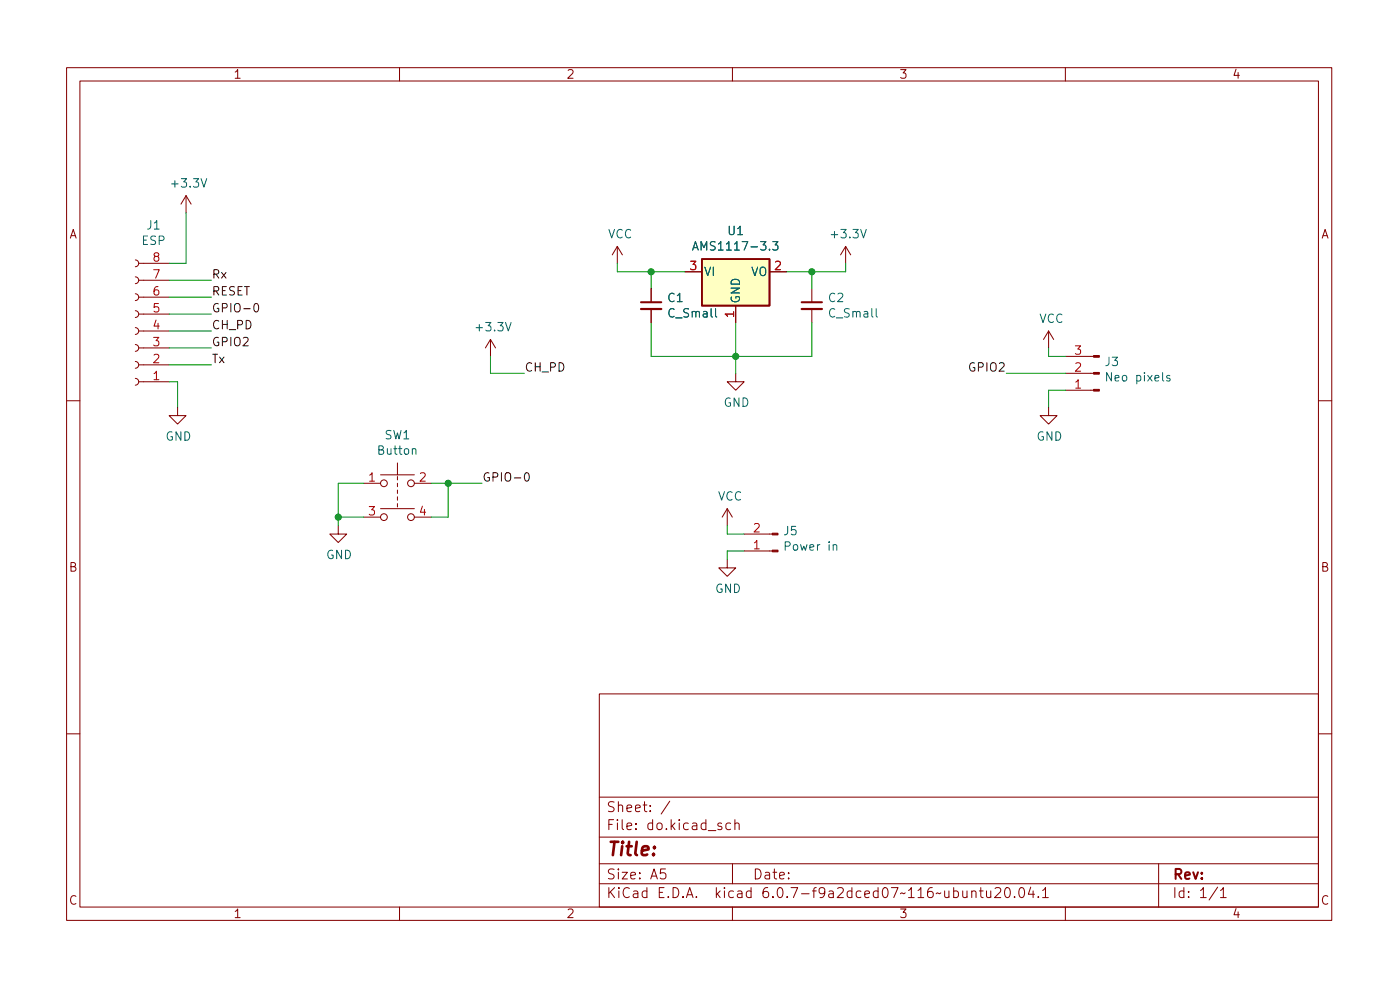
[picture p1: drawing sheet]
(kicad_sch (version 20211123) (generator eeschema)

 (paper "A5")

 (lib_symbols
  (symbol "Connector:Conn_01x02_Male" (pin_names (offset 1.016) hide) (in_bom yes) (on_board yes)
   (property "Reference" "J" (id 0) (at 0 2.54 0) (effects (font (size 1.27 1.27))))
   (property "Value" "Conn_01x02_Male" (id 1) (at 0 -5.08 0) (effects (font (size 1.27 1.27))))
   (property "Footprint" "" (id 2) (at 0 0 0) (effects (font (size 1.27 1.27)) hide))
   (property "Datasheet" "~" (id 3) (at 0 0 0) (effects (font (size 1.27 1.27)) hide))
   (symbol "Conn_01x02_Male_1_1"
    (polyline (pts (xy 1.27 -2.54) (xy 0.8636 -2.54)) (stroke (width 0.1524) (type default) (color 0 0 0 0)) (fill (type none)))
    (polyline (pts (xy 1.27 0) (xy 0.8636 0)) (stroke (width 0.1524) (type default) (color 0 0 0 0)) (fill (type none)))
    (rectangle (start 0.8636 -2.413) (end 0 -2.667) (stroke (width 0.1524) (type default) (color 0 0 0 0)) (fill (type outline)))
    (rectangle (start 0.8636 0.127) (end 0 -0.127) (stroke (width 0.1524) (type default) (color 0 0 0 0)) (fill (type outline)))
    (pin passive line (at 5.08 0 180) (length 3.81) (name "Pin_1" (effects (font (size 1.27 1.27)))) (number "1" (effects (font (size 1.27 1.27)))))
    (pin passive line (at 5.08 -2.54 180) (length 3.81) (name "Pin_2" (effects (font (size 1.27 1.27)))) (number "2" (effects (font (size 1.27 1.27)))))))
  (symbol "Connector:Conn_01x03_Male" (pin_names (offset 1.016) hide) (in_bom yes) (on_board yes)
   (property "Reference" "J" (id 0) (at 0 5.08 0) (effects (font (size 1.27 1.27))))
   (property "Value" "Conn_01x03_Male" (id 1) (at 0 -5.08 0) (effects (font (size 1.27 1.27))))
   (property "Footprint" "" (id 2) (at 0 0 0) (effects (font (size 1.27 1.27)) hide))
   (property "Datasheet" "~" (id 3) (at 0 0 0) (effects (font (size 1.27 1.27)) hide))
   (symbol "Conn_01x03_Male_1_1"
    (polyline (pts (xy 1.27 -2.54) (xy 0.8636 -2.54)) (stroke (width 0.1524) (type default) (color 0 0 0 0)) (fill (type none)))
    (polyline (pts (xy 1.27 0) (xy 0.8636 0)) (stroke (width 0.1524) (type default) (color 0 0 0 0)) (fill (type none)))
    (polyline (pts (xy 1.27 2.54) (xy 0.8636 2.54)) (stroke (width 0.1524) (type default) (color 0 0 0 0)) (fill (type none)))
    (rectangle (start 0.8636 -2.413) (end 0 -2.667) (stroke (width 0.1524) (type default) (color 0 0 0 0)) (fill (type outline)))
    (rectangle (start 0.8636 0.127) (end 0 -0.127) (stroke (width 0.1524) (type default) (color 0 0 0 0)) (fill (type outline)))
    (rectangle (start 0.8636 2.667) (end 0 2.413) (stroke (width 0.1524) (type default) (color 0 0 0 0)) (fill (type outline)))
    (pin passive line (at 5.08 2.54 180) (length 3.81) (name "Pin_1" (effects (font (size 1.27 1.27)))) (number "1" (effects (font (size 1.27 1.27)))))
    (pin passive line (at 5.08 0 180) (length 3.81) (name "Pin_2" (effects (font (size 1.27 1.27)))) (number "2" (effects (font (size 1.27 1.27)))))
    (pin passive line (at 5.08 -2.54 180) (length 3.81) (name "Pin_3" (effects (font (size 1.27 1.27)))) (number "3" (effects (font (size 1.27 1.27)))))))
  (symbol "Connector:Conn_01x08_Female" (pin_names (offset 1.016) hide) (in_bom yes) (on_board yes)
   (property "Reference" "J" (id 0) (at 0 10.16 0) (effects (font (size 1.27 1.27))))
   (property "Value" "Conn_01x08_Female" (id 1) (at 0 -12.7 0) (effects (font (size 1.27 1.27))))
   (property "Footprint" "" (id 2) (at 0 0 0) (effects (font (size 1.27 1.27)) hide))
   (property "Datasheet" "~" (id 3) (at 0 0 0) (effects (font (size 1.27 1.27)) hide))
   (symbol "Conn_01x08_Female_1_1"
    (arc (start 0 -9.652) (mid -0.508 -10.16) (end 0 -10.668) (stroke (width 0.1524) (type default) (color 0 0 0 0)) (fill (type none)))
    (arc (start 0 -7.112) (mid -0.508 -7.62) (end 0 -8.128) (stroke (width 0.1524) (type default) (color 0 0 0 0)) (fill (type none)))
    (arc (start 0 -4.572) (mid -0.508 -5.08) (end 0 -5.588) (stroke (width 0.1524) (type default) (color 0 0 0 0)) (fill (type none)))
    (arc (start 0 -2.032) (mid -0.508 -2.54) (end 0 -3.048) (stroke (width 0.1524) (type default) (color 0 0 0 0)) (fill (type none)))
    (polyline (pts (xy -1.27 -10.16) (xy -0.508 -10.16)) (stroke (width 0.1524) (type default) (color 0 0 0 0)) (fill (type none)))
    (polyline (pts (xy -1.27 -7.62) (xy -0.508 -7.62)) (stroke (width 0.1524) (type default) (color 0 0 0 0)) (fill (type none)))
    (polyline (pts (xy -1.27 -5.08) (xy -0.508 -5.08)) (stroke (width 0.1524) (type default) (color 0 0 0 0)) (fill (type none)))
    (polyline (pts (xy -1.27 -2.54) (xy -0.508 -2.54)) (stroke (width 0.1524) (type default) (color 0 0 0 0)) (fill (type none)))
    (polyline (pts (xy -1.27 0) (xy -0.508 0)) (stroke (width 0.1524) (type default) (color 0 0 0 0)) (fill (type none)))
    (polyline (pts (xy -1.27 2.54) (xy -0.508 2.54)) (stroke (width 0.1524) (type default) (color 0 0 0 0)) (fill (type none)))
    (polyline (pts (xy -1.27 5.08) (xy -0.508 5.08)) (stroke (width 0.1524) (type default) (color 0 0 0 0)) (fill (type none)))
    (polyline (pts (xy -1.27 7.62) (xy -0.508 7.62)) (stroke (width 0.1524) (type default) (color 0 0 0 0)) (fill (type none)))
    (arc (start 0 0.508) (mid -0.508 0) (end 0 -0.508) (stroke (width 0.1524) (type default) (color 0 0 0 0)) (fill (type none)))
    (arc (start 0 3.048) (mid -0.508 2.54) (end 0 2.032) (stroke (width 0.1524) (type default) (color 0 0 0 0)) (fill (type none)))
    (arc (start 0 5.588) (mid -0.508 5.08) (end 0 4.572) (stroke (width 0.1524) (type default) (color 0 0 0 0)) (fill (type none)))
    (arc (start 0 8.128) (mid -0.508 7.62) (end 0 7.112) (stroke (width 0.1524) (type default) (color 0 0 0 0)) (fill (type none)))
    (pin passive line (at -5.08 7.62 0) (length 3.81) (name "Pin_1" (effects (font (size 1.27 1.27)))) (number "1" (effects (font (size 1.27 1.27)))))
    (pin passive line (at -5.08 5.08 0) (length 3.81) (name "Pin_2" (effects (font (size 1.27 1.27)))) (number "2" (effects (font (size 1.27 1.27)))))
    (pin passive line (at -5.08 2.54 0) (length 3.81) (name "Pin_3" (effects (font (size 1.27 1.27)))) (number "3" (effects (font (size 1.27 1.27)))))
    (pin passive line (at -5.08 0 0) (length 3.81) (name "Pin_4" (effects (font (size 1.27 1.27)))) (number "4" (effects (font (size 1.27 1.27)))))
    (pin passive line (at -5.08 -2.54 0) (length 3.81) (name "Pin_5" (effects (font (size 1.27 1.27)))) (number "5" (effects (font (size 1.27 1.27)))))
    (pin passive line (at -5.08 -5.08 0) (length 3.81) (name "Pin_6" (effects (font (size 1.27 1.27)))) (number "6" (effects (font (size 1.27 1.27)))))
    (pin passive line (at -5.08 -7.62 0) (length 3.81) (name "Pin_7" (effects (font (size 1.27 1.27)))) (number "7" (effects (font (size 1.27 1.27)))))
    (pin passive line (at -5.08 -10.16 0) (length 3.81) (name "Pin_8" (effects (font (size 1.27 1.27)))) (number "8" (effects (font (size 1.27 1.27)))))))
  (symbol "Device:C_Small" (pin_numbers hide) (pin_names (offset 0.254) hide) (in_bom yes) (on_board yes)
   (property "Reference" "C" (id 0) (at 0.254 1.778 0) (effects (font (size 1.27 1.27)) (justify left)))
   (property "Value" "C_Small" (id 1) (at 0.254 -2.032 0) (effects (font (size 1.27 1.27)) (justify left)))
   (property "Footprint" "" (id 2) (at 0 0 0) (effects (font (size 1.27 1.27)) hide))
   (property "Datasheet" "~" (id 3) (at 0 0 0) (effects (font (size 1.27 1.27)) hide))
   (symbol "C_Small_0_1"
    (polyline (pts (xy -1.524 -0.508) (xy 1.524 -0.508)) (stroke (width 0.3302) (type default) (color 0 0 0 0)) (fill (type none)))
    (polyline (pts (xy -1.524 0.508) (xy 1.524 0.508)) (stroke (width 0.3048) (type default) (color 0 0 0 0)) (fill (type none))))
   (symbol "C_Small_1_1"
    (pin passive line (at 0 2.54 270) (length 2.032) (name "~" (effects (font (size 1.27 1.27)))) (number "1" (effects (font (size 1.27 1.27)))))
    (pin passive line (at 0 -2.54 90) (length 2.032) (name "~" (effects (font (size 1.27 1.27)))) (number "2" (effects (font (size 1.27 1.27)))))))
  (symbol "Regulator_Linear:AMS1117-3.3" (pin_names (offset 0.254)) (in_bom yes) (on_board yes)
   (property "Reference" "U" (id 0) (at -3.81 3.175 0) (effects (font (size 1.27 1.27))))
   (property "Value" "AMS1117-3.3" (id 1) (at 0 3.175 0) (effects (font (size 1.27 1.27)) (justify left)))
   (property "Footprint" "Package_TO_SOT_SMD:SOT-223-3_TabPin2" (id 2) (at 0 5.08 0) (effects (font (size 1.27 1.27)) hide))
   (property "Datasheet" "http://www.advanced-monolithic.com/pdf/ds1117.pdf" (id 3) (at 2.54 -6.35 0) (effects (font (size 1.27 1.27)) hide))
   (symbol "AMS1117-3.3_0_1"
    (rectangle (start -5.08 -5.08) (end 5.08 1.905) (stroke (width 0.254) (type default) (color 0 0 0 0)) (fill (type background))))
   (symbol "AMS1117-3.3_1_1"
    (pin power_in line (at 0 -7.62 90) (length 2.54) (name "GND" (effects (font (size 1.27 1.27)))) (number "1" (effects (font (size 1.27 1.27)))))
    (pin power_out line (at 7.62 0 180) (length 2.54) (name "VO" (effects (font (size 1.27 1.27)))) (number "2" (effects (font (size 1.27 1.27)))))
    (pin power_in line (at -7.62 0 0) (length 2.54) (name "VI" (effects (font (size 1.27 1.27)))) (number "3" (effects (font (size 1.27 1.27)))))))
  (symbol "Switch:SW_Push_Dual" (pin_names (offset 1.016) hide) (in_bom yes) (on_board yes)
   (property "Reference" "SW" (id 0) (at 1.27 2.54 0) (effects (font (size 1.27 1.27)) (justify left)))
   (property "Value" "SW_Push_Dual" (id 1) (at 0 -6.858 0) (effects (font (size 1.27 1.27))))
   (property "Footprint" "" (id 2) (at 0 5.08 0) (effects (font (size 1.27 1.27)) hide))
   (property "Datasheet" "~" (id 3) (at 0 5.08 0) (effects (font (size 1.27 1.27)) hide))
   (symbol "SW_Push_Dual_0_1"
    (circle (center -2.032 -5.08) (radius 0.508) (stroke (width 0) (type default) (color 0 0 0 0)) (fill (type none)))
    (circle (center -2.032 0) (radius 0.508) (stroke (width 0) (type default) (color 0 0 0 0)) (fill (type none)))
    (polyline (pts (xy 0 -3.048) (xy 0 -3.556)) (stroke (width 0) (type default) (color 0 0 0 0)) (fill (type none)))
    (polyline (pts (xy 0 -2.032) (xy 0 -2.54)) (stroke (width 0) (type default) (color 0 0 0 0)) (fill (type none)))
    (polyline (pts (xy 0 -1.524) (xy 0 -1.016)) (stroke (width 0) (type default) (color 0 0 0 0)) (fill (type none)))
    (polyline (pts (xy 0 -0.508) (xy 0 0)) (stroke (width 0) (type default) (color 0 0 0 0)) (fill (type none)))
    (polyline (pts (xy 0 0.508) (xy 0 1.016)) (stroke (width 0) (type default) (color 0 0 0 0)) (fill (type none)))
    (polyline (pts (xy 0 1.27) (xy 0 3.048)) (stroke (width 0) (type default) (color 0 0 0 0)) (fill (type none)))
    (polyline (pts (xy 2.54 -3.81) (xy -2.54 -3.81)) (stroke (width 0) (type default) (color 0 0 0 0)) (fill (type none)))
    (polyline (pts (xy 2.54 1.27) (xy -2.54 1.27)) (stroke (width 0) (type default) (color 0 0 0 0)) (fill (type none)))
    (circle (center 2.032 -5.08) (radius 0.508) (stroke (width 0) (type default) (color 0 0 0 0)) (fill (type none)))
    (circle (center 2.032 0) (radius 0.508) (stroke (width 0) (type default) (color 0 0 0 0)) (fill (type none)))
    (pin passive line (at -5.08 0 0) (length 2.54) (name "1" (effects (font (size 1.27 1.27)))) (number "1" (effects (font (size 1.27 1.27)))))
    (pin passive line (at 5.08 0 180) (length 2.54) (name "2" (effects (font (size 1.27 1.27)))) (number "2" (effects (font (size 1.27 1.27)))))
    (pin passive line (at -5.08 -5.08 0) (length 2.54) (name "3" (effects (font (size 1.27 1.27)))) (number "3" (effects (font (size 1.27 1.27)))))
    (pin passive line (at 5.08 -5.08 180) (length 2.54) (name "4" (effects (font (size 1.27 1.27)))) (number "4" (effects (font (size 1.27 1.27)))))))
  (symbol "power:+3.3V" (power) (pin_names (offset 0)) (in_bom yes) (on_board yes)
   (property "Reference" "#PWR" (id 0) (at 0 -3.81 0) (effects (font (size 1.27 1.27)) hide))
   (property "Value" "+3.3V" (id 1) (at 0 3.556 0) (effects (font (size 1.27 1.27))))
   (property "Footprint" "" (id 2) (at 0 0 0) (effects (font (size 1.27 1.27)) hide))
   (property "Datasheet" "" (id 3) (at 0 0 0) (effects (font (size 1.27 1.27)) hide))
   (symbol "+3.3V_0_1"
    (polyline (pts (xy -0.762 1.27) (xy 0 2.54)) (stroke (width 0) (type default) (color 0 0 0 0)) (fill (type none)))
    (polyline (pts (xy 0 0) (xy 0 2.54)) (stroke (width 0) (type default) (color 0 0 0 0)) (fill (type none)))
    (polyline (pts (xy 0 2.54) (xy 0.762 1.27)) (stroke (width 0) (type default) (color 0 0 0 0)) (fill (type none))))
   (symbol "+3.3V_1_1"
    (pin power_in line (at 0 0 90) (length 0) hide (name "+3V3" (effects (font (size 1.27 1.27)))) (number "1" (effects (font (size 1.27 1.27)))))))
  (symbol "power:GND" (power) (pin_names (offset 0)) (in_bom yes) (on_board yes)
   (property "Reference" "#PWR" (id 0) (at 0 -6.35 0) (effects (font (size 1.27 1.27)) hide))
   (property "Value" "GND" (id 1) (at 0 -3.81 0) (effects (font (size 1.27 1.27))))
   (property "Footprint" "" (id 2) (at 0 0 0) (effects (font (size 1.27 1.27)) hide))
   (property "Datasheet" "" (id 3) (at 0 0 0) (effects (font (size 1.27 1.27)) hide))
   (symbol "GND_0_1"
    (polyline (pts (xy 0 0) (xy 0 -1.27) (xy 1.27 -1.27) (xy 0 -2.54) (xy -1.27 -1.27) (xy 0 -1.27)) (stroke (width 0) (type default) (color 0 0 0 0)) (fill (type none))))
   (symbol "GND_1_1"
    (pin power_in line (at 0 0 270) (length 0) hide (name "GND" (effects (font (size 1.27 1.27)))) (number "1" (effects (font (size 1.27 1.27)))))))
  (symbol "power:VCC" (power) (pin_names (offset 0)) (in_bom yes) (on_board yes)
   (property "Reference" "#PWR" (id 0) (at 0 -3.81 0) (effects (font (size 1.27 1.27)) hide))
   (property "Value" "VCC" (id 1) (at 0 3.81 0) (effects (font (size 1.27 1.27))))
   (property "Footprint" "" (id 2) (at 0 0 0) (effects (font (size 1.27 1.27)) hide))
   (property "Datasheet" "" (id 3) (at 0 0 0) (effects (font (size 1.27 1.27)) hide))
   (symbol "VCC_0_1"
    (polyline (pts (xy -0.762 1.27) (xy 0 2.54)) (stroke (width 0) (type default) (color 0 0 0 0)) (fill (type none)))
    (polyline (pts (xy 0 0) (xy 0 2.54)) (stroke (width 0) (type default) (color 0 0 0 0)) (fill (type none)))
    (polyline (pts (xy 0 2.54) (xy 0.762 1.27)) (stroke (width 0) (type default) (color 0 0 0 0)) (fill (type none))))
   (symbol "VCC_1_1"
    (pin power_in line (at 0 0 90) (length 0) hide (name "VCC" (effects (font (size 1.27 1.27)))) (number "1" (effects (font (size 1.27 1.27))))))))

 (junction (at 110.49 53.34) (diameter 0) (color 0 0 0 0))
 (junction (at 121.92 40.64) (diameter 0) (color 0 0 0 0))
 (junction (at 50.8 77.47) (diameter 0) (color 0 0 0 0))
 (junction (at 67.31 72.39) (diameter 0) (color 0 0 0 0))
 (junction (at 97.79 40.64) (diameter 0) (color 0 0 0 0))

 (wire (pts (xy 97.79 40.64) (xy 97.79 43.18)) (stroke (width 0) (type default) (color 0 0 0 0)))
 (wire (pts (xy 25.4 44.45) (xy 31.75 44.45)) (stroke (width 0) (type default) (color 0 0 0 0)))
 (wire (pts (xy 26.67 57.15) (xy 26.67 60.96)) (stroke (width 0) (type default) (color 0 0 0 0)))
 (wire (pts (xy 111.76 80.01) (xy 109.22 80.01)) (stroke (width 0) (type default) (color 0 0 0 0)))
 (wire (pts (xy 110.49 55.88) (xy 110.49 53.34)) (stroke (width 0) (type default) (color 0 0 0 0)))
 (wire (pts (xy 157.48 58.42) (xy 160.02 58.42)) (stroke (width 0) (type default) (color 0 0 0 0)))
 (wire (pts (xy 31.75 52.07) (xy 25.4 52.07)) (stroke (width 0) (type default) (color 0 0 0 0)))
 (wire (pts (xy 64.77 77.47) (xy 67.31 77.47)) (stroke (width 0) (type default) (color 0 0 0 0)))
 (wire (pts (xy 50.8 77.47) (xy 50.8 78.74)) (stroke (width 0) (type default) (color 0 0 0 0)))
 (wire (pts (xy 92.71 40.64) (xy 97.79 40.64)) (stroke (width 0) (type default) (color 0 0 0 0)))
 (wire (pts (xy 97.79 53.34) (xy 110.49 53.34)) (stroke (width 0) (type default) (color 0 0 0 0)))
 (wire (pts (xy 157.48 52.07) (xy 157.48 53.34)) (stroke (width 0) (type default) (color 0 0 0 0)))
 (wire (pts (xy 109.22 83.82) (xy 109.22 82.55)) (stroke (width 0) (type default) (color 0 0 0 0)))
 (wire (pts (xy 73.66 55.88) (xy 78.74 55.88)) (stroke (width 0) (type default) (color 0 0 0 0)))
 (wire (pts (xy 121.92 40.64) (xy 121.92 43.18)) (stroke (width 0) (type default) (color 0 0 0 0)))
 (wire (pts (xy 25.4 49.53) (xy 31.75 49.53)) (stroke (width 0) (type default) (color 0 0 0 0)))
 (wire (pts (xy 157.48 53.34) (xy 160.02 53.34)) (stroke (width 0) (type default) (color 0 0 0 0)))
 (wire (pts (xy 92.71 39.37) (xy 92.71 40.64)) (stroke (width 0) (type default) (color 0 0 0 0)))
 (wire (pts (xy 102.87 40.64) (xy 97.79 40.64)) (stroke (width 0) (type default) (color 0 0 0 0)))
 (wire (pts (xy 72.39 72.39) (xy 67.31 72.39)) (stroke (width 0) (type default) (color 0 0 0 0)))
 (wire (pts (xy 157.48 60.96) (xy 157.48 58.42)) (stroke (width 0) (type default) (color 0 0 0 0)))
 (wire (pts (xy 110.49 53.34) (xy 121.92 53.34)) (stroke (width 0) (type default) (color 0 0 0 0)))
 (wire (pts (xy 67.31 72.39) (xy 64.77 72.39)) (stroke (width 0) (type default) (color 0 0 0 0)))
 (wire (pts (xy 121.92 40.64) (xy 127 40.64)) (stroke (width 0) (type default) (color 0 0 0 0)))
 (wire (pts (xy 31.75 41.91) (xy 25.4 41.91)) (stroke (width 0) (type default) (color 0 0 0 0)))
 (wire (pts (xy 73.66 53.34) (xy 73.66 55.88)) (stroke (width 0) (type default) (color 0 0 0 0)))
 (wire (pts (xy 67.31 77.47) (xy 67.31 72.39)) (stroke (width 0) (type default) (color 0 0 0 0)))
 (wire (pts (xy 121.92 53.34) (xy 121.92 48.26)) (stroke (width 0) (type default) (color 0 0 0 0)))
 (wire (pts (xy 25.4 54.61) (xy 31.75 54.61)) (stroke (width 0) (type default) (color 0 0 0 0)))
 (wire (pts (xy 54.61 72.39) (xy 50.8 72.39)) (stroke (width 0) (type default) (color 0 0 0 0)))
 (wire (pts (xy 110.49 48.26) (xy 110.49 53.34)) (stroke (width 0) (type default) (color 0 0 0 0)))
 (wire (pts (xy 50.8 72.39) (xy 50.8 77.47)) (stroke (width 0) (type default) (color 0 0 0 0)))
 (wire (pts (xy 25.4 39.37) (xy 27.94 39.37)) (stroke (width 0) (type default) (color 0 0 0 0)))
 (wire (pts (xy 54.61 77.47) (xy 50.8 77.47)) (stroke (width 0) (type default) (color 0 0 0 0)))
 (wire (pts (xy 25.4 57.15) (xy 26.67 57.15)) (stroke (width 0) (type default) (color 0 0 0 0)))
 (wire (pts (xy 97.79 48.26) (xy 97.79 53.34)) (stroke (width 0) (type default) (color 0 0 0 0)))
 (wire (pts (xy 109.22 82.55) (xy 111.76 82.55)) (stroke (width 0) (type default) (color 0 0 0 0)))
 (wire (pts (xy 127 39.37) (xy 127 40.64)) (stroke (width 0) (type default) (color 0 0 0 0)))
 (wire (pts (xy 118.11 40.64) (xy 121.92 40.64)) (stroke (width 0) (type default) (color 0 0 0 0)))
 (wire (pts (xy 27.94 39.37) (xy 27.94 31.75)) (stroke (width 0) (type default) (color 0 0 0 0)))
 (wire (pts (xy 25.4 46.99) (xy 31.75 46.99)) (stroke (width 0) (type default) (color 0 0 0 0)))
 (wire (pts (xy 109.22 80.01) (xy 109.22 78.74)) (stroke (width 0) (type default) (color 0 0 0 0)))
 (wire (pts (xy 151.13 55.88) (xy 160.02 55.88)) (stroke (width 0) (type default) (color 0 0 0 0)))

 (label "GPIO-0" (at 31.75 46.99 0) (effects (font (size 1.27 1.27)) (justify left bottom)))
 (label "CH_PD" (at 78.74 55.88 0) (effects (font (size 1.27 1.27)) (justify left bottom)))
 (label "Tx" (at 31.75 54.61 0) (effects (font (size 1.27 1.27)) (justify left bottom)))
 (label "Rx" (at 31.75 41.91 0) (effects (font (size 1.27 1.27)) (justify left bottom)))
 (label "GPIO2" (at 151.13 55.88 180) (effects (font (size 1.27 1.27)) (justify right bottom)))
 (label "GPIO2" (at 31.75 52.07 0) (effects (font (size 1.27 1.27)) (justify left bottom)))
 (label "RESET" (at 31.75 44.45 0) (effects (font (size 1.27 1.27)) (justify left bottom)))
 (label "CH_PD" (at 31.75 49.53 0) (effects (font (size 1.27 1.27)) (justify left bottom)))
 (label "GPIO-0" (at 72.39 72.39 0) (effects (font (size 1.27 1.27)) (justify left bottom)))

 (symbol (lib_id "Regulator_Linear:AMS1117-3.3") (at 110.49 40.64 0) (unit 1) (in_bom yes) (on_board yes)
  (property "Reference" "U1" (id 0) (at 110.49 34.4932 0))
  (property "Value" "AMS1117-3.3" (id 1) (at 110.49 36.8046 0))
  (property "Footprint" "Package_TO_SOT_SMD:SOT-223-3_TabPin2" (id 2) (at 110.49 35.56 0) (effects (font (size 1.27 1.27)) hide))
  (property "Datasheet" "http://www.advanced-monolithic.com/pdf/ds1117.pdf" (id 3) (at 113.03 46.99 0) (effects (font (size 1.27 1.27)) hide)) (pin "1") (pin "2") (pin "3"))

 (symbol (lib_id "Connector:Conn_01x08_Female") (at 20.32 49.53 180) (unit 1) (in_bom yes) (on_board yes)
  (property "Reference" "J1" (id 0) (at 23.0632 33.655 0))
  (property "Value" "ESP" (id 1) (at 23.0632 35.9664 0))
  (property "Footprint" "Connector_PinSocket_2.54mm:PinSocket_2x04_P2.54mm_Vertical" (id 2) (at 20.32 49.53 0) (effects (font (size 1.27 1.27)) hide))
  (property "Datasheet" "~" (id 3) (at 20.32 49.53 0) (effects (font (size 1.27 1.27)) hide)) (pin "1") (pin "2") (pin "3") (pin "4") (pin "5") (pin "6") (pin "7") (pin "8"))

 (symbol (lib_id "power:GND") (at 26.67 60.96 0) (unit 1) (in_bom yes) (on_board yes)
  (property "Reference" "#PWR0101" (id 0) (at 26.67 67.31 0) (effects (font (size 1.27 1.27)) hide))
  (property "Value" "GND" (id 1) (at 26.797 65.3542 0))
  (property "Footprint" "" (id 2) (at 26.67 60.96 0) (effects (font (size 1.27 1.27)) hide))
  (property "Datasheet" "" (id 3) (at 26.67 60.96 0) (effects (font (size 1.27 1.27)) hide)) (pin "1"))

 (symbol (lib_id "power:+3.3V") (at 27.94 31.75 0) (unit 1) (in_bom yes) (on_board yes)
  (property "Reference" "#PWR0102" (id 0) (at 27.94 35.56 0) (effects (font (size 1.27 1.27)) hide))
  (property "Value" "+3.3V" (id 1) (at 28.321 27.3558 0))
  (property "Footprint" "" (id 2) (at 27.94 31.75 0) (effects (font (size 1.27 1.27)) hide))
  (property "Datasheet" "" (id 3) (at 27.94 31.75 0) (effects (font (size 1.27 1.27)) hide)) (pin "1"))

 (symbol (lib_id "Device:C_Small") (at 97.79 45.72 0) (unit 1) (in_bom yes) (on_board yes)
  (property "Reference" "C1" (id 0) (at 100.1268 44.5516 0) (effects (font (size 1.27 1.27)) (justify left)))
  (property "Value" "C_Small" (id 1) (at 100.1268 46.863 0) (effects (font (size 1.27 1.27)) (justify left)))
  (property "Footprint" "Capacitor_SMD:C_0805_2012Metric" (id 2) (at 97.79 45.72 0) (effects (font (size 1.27 1.27)) hide))
  (property "Datasheet" "~" (id 3) (at 97.79 45.72 0) (effects (font (size 1.27 1.27)) hide)) (pin "1") (pin "2"))

 (symbol (lib_id "Device:C_Small") (at 121.92 45.72 0) (unit 1) (in_bom yes) (on_board yes)
  (property "Reference" "C2" (id 0) (at 124.2568 44.5516 0) (effects (font (size 1.27 1.27)) (justify left)))
  (property "Value" "C_Small" (id 1) (at 124.2568 46.863 0) (effects (font (size 1.27 1.27)) (justify left)))
  (property "Footprint" "Capacitor_SMD:C_0805_2012Metric" (id 2) (at 121.92 45.72 0) (effects (font (size 1.27 1.27)) hide))
  (property "Datasheet" "~" (id 3) (at 121.92 45.72 0) (effects (font (size 1.27 1.27)) hide)) (pin "1") (pin "2"))

 (symbol (lib_id "power:GND") (at 110.49 55.88 0) (unit 1) (in_bom yes) (on_board yes)
  (property "Reference" "#PWR0103" (id 0) (at 110.49 62.23 0) (effects (font (size 1.27 1.27)) hide))
  (property "Value" "GND" (id 1) (at 110.617 60.2742 0))
  (property "Footprint" "" (id 2) (at 110.49 55.88 0) (effects (font (size 1.27 1.27)) hide))
  (property "Datasheet" "" (id 3) (at 110.49 55.88 0) (effects (font (size 1.27 1.27)) hide)) (pin "1"))

 (symbol (lib_id "power:+3.3V") (at 127 39.37 0) (unit 1) (in_bom yes) (on_board yes)
  (property "Reference" "#PWR0104" (id 0) (at 127 43.18 0) (effects (font (size 1.27 1.27)) hide))
  (property "Value" "+3.3V" (id 1) (at 127.381 34.9758 0))
  (property "Footprint" "" (id 2) (at 127 39.37 0) (effects (font (size 1.27 1.27)) hide))
  (property "Datasheet" "" (id 3) (at 127 39.37 0) (effects (font (size 1.27 1.27)) hide)) (pin "1"))

 (symbol (lib_id "power:VCC") (at 92.71 39.37 0) (unit 1) (in_bom yes) (on_board yes)
  (property "Reference" "#PWR0105" (id 0) (at 92.71 43.18 0) (effects (font (size 1.27 1.27)) hide))
  (property "Value" "VCC" (id 1) (at 93.1418 34.9758 0))
  (property "Footprint" "" (id 2) (at 92.71 39.37 0) (effects (font (size 1.27 1.27)) hide))
  (property "Datasheet" "" (id 3) (at 92.71 39.37 0) (effects (font (size 1.27 1.27)) hide)) (pin "1"))

 (symbol (lib_id "Connector:Conn_01x03_Male") (at 165.1 55.88 180) (unit 1) (in_bom yes) (on_board yes)
  (property "Reference" "J3" (id 0) (at 165.8112 54.1528 0) (effects (font (size 1.27 1.27)) (justify right)))
  (property "Value" "Neo pixels" (id 1) (at 165.8112 56.4642 0) (effects (font (size 1.27 1.27)) (justify right)))
  (property "Footprint" "Connector_PinSocket_2.54mm:PinSocket_1x03_P2.54mm_Vertical" (id 2) (at 165.1 55.88 0) (effects (font (size 1.27 1.27)) hide))
  (property "Datasheet" "~" (id 3) (at 165.1 55.88 0) (effects (font (size 1.27 1.27)) hide)) (pin "1") (pin "2") (pin "3"))

 (symbol (lib_id "power:VCC") (at 157.48 52.07 0) (unit 1) (in_bom yes) (on_board yes)
  (property "Reference" "#PWR0109" (id 0) (at 157.48 55.88 0) (effects (font (size 1.27 1.27)) hide))
  (property "Value" "VCC" (id 1) (at 157.9118 47.6758 0))
  (property "Footprint" "" (id 2) (at 157.48 52.07 0) (effects (font (size 1.27 1.27)) hide))
  (property "Datasheet" "" (id 3) (at 157.48 52.07 0) (effects (font (size 1.27 1.27)) hide)) (pin "1"))

 (symbol (lib_id "power:GND") (at 157.48 60.96 0) (unit 1) (in_bom yes) (on_board yes)
  (property "Reference" "#PWR0110" (id 0) (at 157.48 67.31 0) (effects (font (size 1.27 1.27)) hide))
  (property "Value" "GND" (id 1) (at 157.607 65.3542 0))
  (property "Footprint" "" (id 2) (at 157.48 60.96 0) (effects (font (size 1.27 1.27)) hide))
  (property "Datasheet" "" (id 3) (at 157.48 60.96 0) (effects (font (size 1.27 1.27)) hide)) (pin "1"))

 (symbol (lib_id "power:+3.3V") (at 73.66 53.34 0) (unit 1) (in_bom yes) (on_board yes)
  (property "Reference" "#PWR0113" (id 0) (at 73.66 57.15 0) (effects (font (size 1.27 1.27)) hide))
  (property "Value" "+3.3V" (id 1) (at 74.041 48.9458 0))
  (property "Footprint" "" (id 2) (at 73.66 53.34 0) (effects (font (size 1.27 1.27)) hide))
  (property "Datasheet" "" (id 3) (at 73.66 53.34 0) (effects (font (size 1.27 1.27)) hide)) (pin "1"))

 (symbol (lib_id "Connector:Conn_01x02_Male") (at 116.84 82.55 180) (unit 1) (in_bom yes) (on_board yes)
  (property "Reference" "J5" (id 0) (at 117.5512 79.5528 0) (effects (font (size 1.27 1.27)) (justify right)))
  (property "Value" "Power in" (id 1) (at 117.5512 81.8642 0) (effects (font (size 1.27 1.27)) (justify right)))
  (property "Footprint" "Connector_PinSocket_2.54mm:PinSocket_1x02_P2.54mm_Vertical" (id 2) (at 116.84 82.55 0) (effects (font (size 1.27 1.27)) hide))
  (property "Datasheet" "~" (id 3) (at 116.84 82.55 0) (effects (font (size 1.27 1.27)) hide)) (pin "1") (pin "2"))

 (symbol (lib_id "power:VCC") (at 109.22 78.74 0) (unit 1) (in_bom yes) (on_board yes)
  (property "Reference" "#PWR0114" (id 0) (at 109.22 82.55 0) (effects (font (size 1.27 1.27)) hide))
  (property "Value" "VCC" (id 1) (at 109.6518 74.3458 0))
  (property "Footprint" "" (id 2) (at 109.22 78.74 0) (effects (font (size 1.27 1.27)) hide))
  (property "Datasheet" "" (id 3) (at 109.22 78.74 0) (effects (font (size 1.27 1.27)) hide)) (pin "1"))

 (symbol (lib_id "power:GND") (at 109.22 83.82 0) (unit 1) (in_bom yes) (on_board yes)
  (property "Reference" "#PWR0115" (id 0) (at 109.22 90.17 0) (effects (font (size 1.27 1.27)) hide))
  (property "Value" "GND" (id 1) (at 109.347 88.2142 0))
  (property "Footprint" "" (id 2) (at 109.22 83.82 0) (effects (font (size 1.27 1.27)) hide))
  (property "Datasheet" "" (id 3) (at 109.22 83.82 0) (effects (font (size 1.27 1.27)) hide)) (pin "1"))

 (symbol (lib_id "Switch:SW_Push_Dual") (at 59.69 72.39 0) (unit 1) (in_bom yes) (on_board yes)
  (property "Reference" "SW1" (id 0) (at 59.69 65.151 0))
  (property "Value" "Button" (id 1) (at 59.69 67.4624 0))
  (property "Footprint" "Button_Switch_SMD:SW_Push_1P1T_NO_6x6mm_H9.5mm" (id 2) (at 59.69 67.31 0) (effects (font (size 1.27 1.27)) hide))
  (property "Datasheet" "~" (id 3) (at 59.69 67.31 0) (effects (font (size 1.27 1.27)) hide)) (pin "1") (pin "2") (pin "3") (pin "4"))

 (symbol (lib_id "power:GND") (at 50.8 78.74 0) (unit 1) (in_bom yes) (on_board yes)
  (property "Reference" "#PWR0116" (id 0) (at 50.8 85.09 0) (effects (font (size 1.27 1.27)) hide))
  (property "Value" "GND" (id 1) (at 50.927 83.1342 0))
  (property "Footprint" "" (id 2) (at 50.8 78.74 0) (effects (font (size 1.27 1.27)) hide))
  (property "Datasheet" "" (id 3) (at 50.8 78.74 0) (effects (font (size 1.27 1.27)) hide)) (pin "1"))

 (sheet_instances (path "" (page "1")))

)
